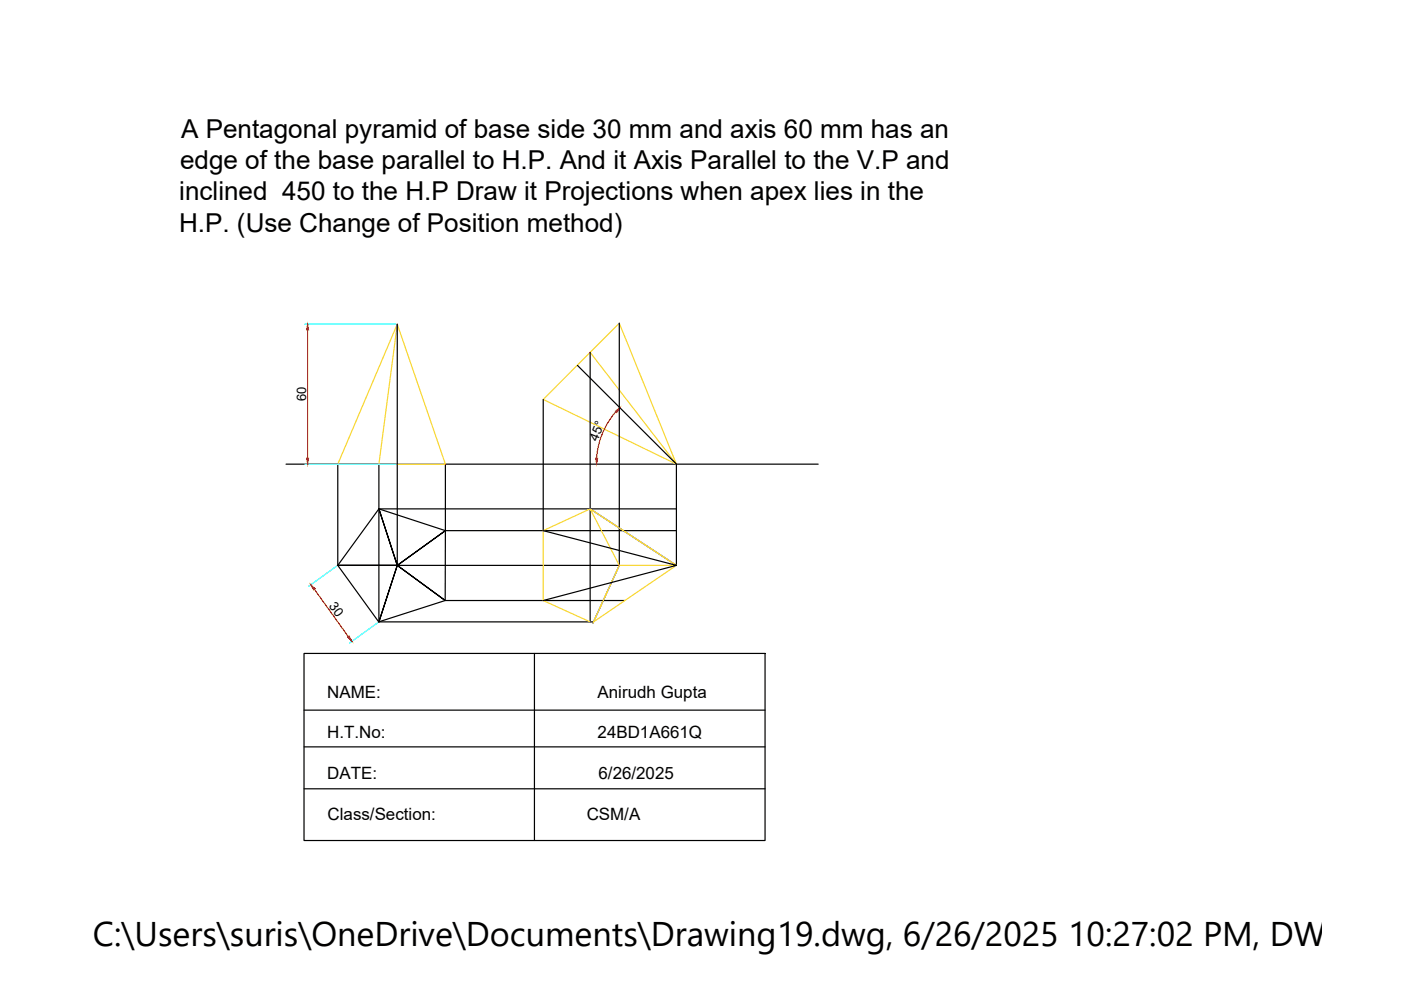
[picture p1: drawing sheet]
<svg xmlns="http://www.w3.org/2000/svg" width="297mm" height="210mm" viewBox="0 0 297 210" stroke-linecap="round" stroke-linejoin="round" font-family="sans-serif">
<!-- layer: 0 -->
<g fill="none" stroke="#000" stroke-width=".25">
<path d="M84.2 68.7v51.2l-3.9 12 3.9-12h-12.6h12.6l-3.9-12 3.9 12 10.2 7.4-10.2-7.4 10.2-7.4-10.2 7.4M122.4 77.5l21 20.9v21.5l-18.3-12M125.1 74.7v57.2M131.3 68.5v51.4M60.6 98.4h112.9M71.6 98.4v21.5h59.7M80.3 98.4v33.5h45.5M94.4 98.4v14.1h49M115.2 84.7v27.8l28.2 7.4-28.2 7.4M80.3 107.9l14.1 4.6v14.8l-14.1 4.6-8.7-12zM80.3 107.9h63.1M131.3 119.9l-5.6 12.2"/>
<path d="M64.5 138.5h97.7v39.7h-97.7zM94.4 127.3h38.1M113.3 138.5v39.7M64.5 150.6h97.7M64.5 158.4h97.7M64.5 167.2h97.7"/>
</g>
<path d="M84.2 68.7l-3.9 29.7h14.1l-10.2-29.7-12.6 29.7h8.7M125.1 74.7l6.2-6.2 12.1 29.9-28.2-13.7 9.9-10 18.3 23.7M125.1 107.9l18.3 12-17.6 12M131.3 119.9l-6.2-12-9.9 4.6v14.8l9.9 4.6M131.3 119.9l-5.6 12.2M131.3 119.9h12.1" fill="none" stroke="#f8d731" stroke-width=".25"/>
<path d="M64.6 68.7h19.3M64.6 98.4h19.3M71.4 120l-6 4.3M80 132.1l-5.9 4.2" fill="none" stroke="#0ff" stroke-width=".25"/>
<path d="M65.2 70v27.1M130.5 87.3a17 17 0 0 0-4 9.9M66.7 125l7.2 10" fill="none" stroke="#f00" stroke-width=".25"/>
<g fill="#f00" stroke="#f00" stroke-width=".21">
<path d="M65.2 68.7l.2 1.3h-.4z"/>
<path d="M65 97.1h.4l-.2 1.3z"/>
<path d="M65.9 124l.9 .8-.3 .3z"/>
<path d="M73.7 135.1l.3-.2 .6 1.1z"/>
<path d="M130.5 87.2l.9-.8-.6 1.1z"/>
<path d="M126.3 97.1l.4 .1-.2 1.2z"/>
</g>
<text font-size="7.3" x="19.7" y="200.6">C:\Users\suris\OneDrive\Documents\Drawing19.dwg, 6/26/2025 10:27:02 PM, DWG To</text>
<g font-size="5.5">
<text x="38.4" y="29.2">A Pentagonal pyramid of base side 30 mm and axis 60 mm has an</text>
<text x="38.2" y="35.8">edge of the base parallel to H.P. And it Axis Parallel to the V.P and</text>
<text x="38" y="42.5">inclined 450 to the H.P Draw it Projections when apex lies in the</text>
<text x="38" y="49.1">H.P. (Use Change of Position method)</text>
</g>
<g font-size="3.6">
<text x="69.4" y="147.9">NAME:</text>
<text x="126.7" y="147.9">Anirudh Gupta</text>
<text x="69.4" y="156.5">H.T.No:</text>
<text x="126.7" y="156.5">24BD1A661Q</text>
<text x="69.4" y="165.1">DATE:</text>
<text x="126.9" y="165.1">6/26/2025</text>
<text x="69.5" y="173.8">Class/Section:</text>
<text x="124.4" y="173.8">CSM/A</text>
</g>
<g font-size="2.8">
<text x="64.9" y="85.1" transform="rotate(-90 64.9 85.1)">60</text>
<text x="126.7" y="93.7" transform="rotate(-68 126.7 93.7)">45°</text>
<text x="69.6" y="128.5" transform="rotate(53 69.6 128.5)">30</text>
</g>
</svg>
